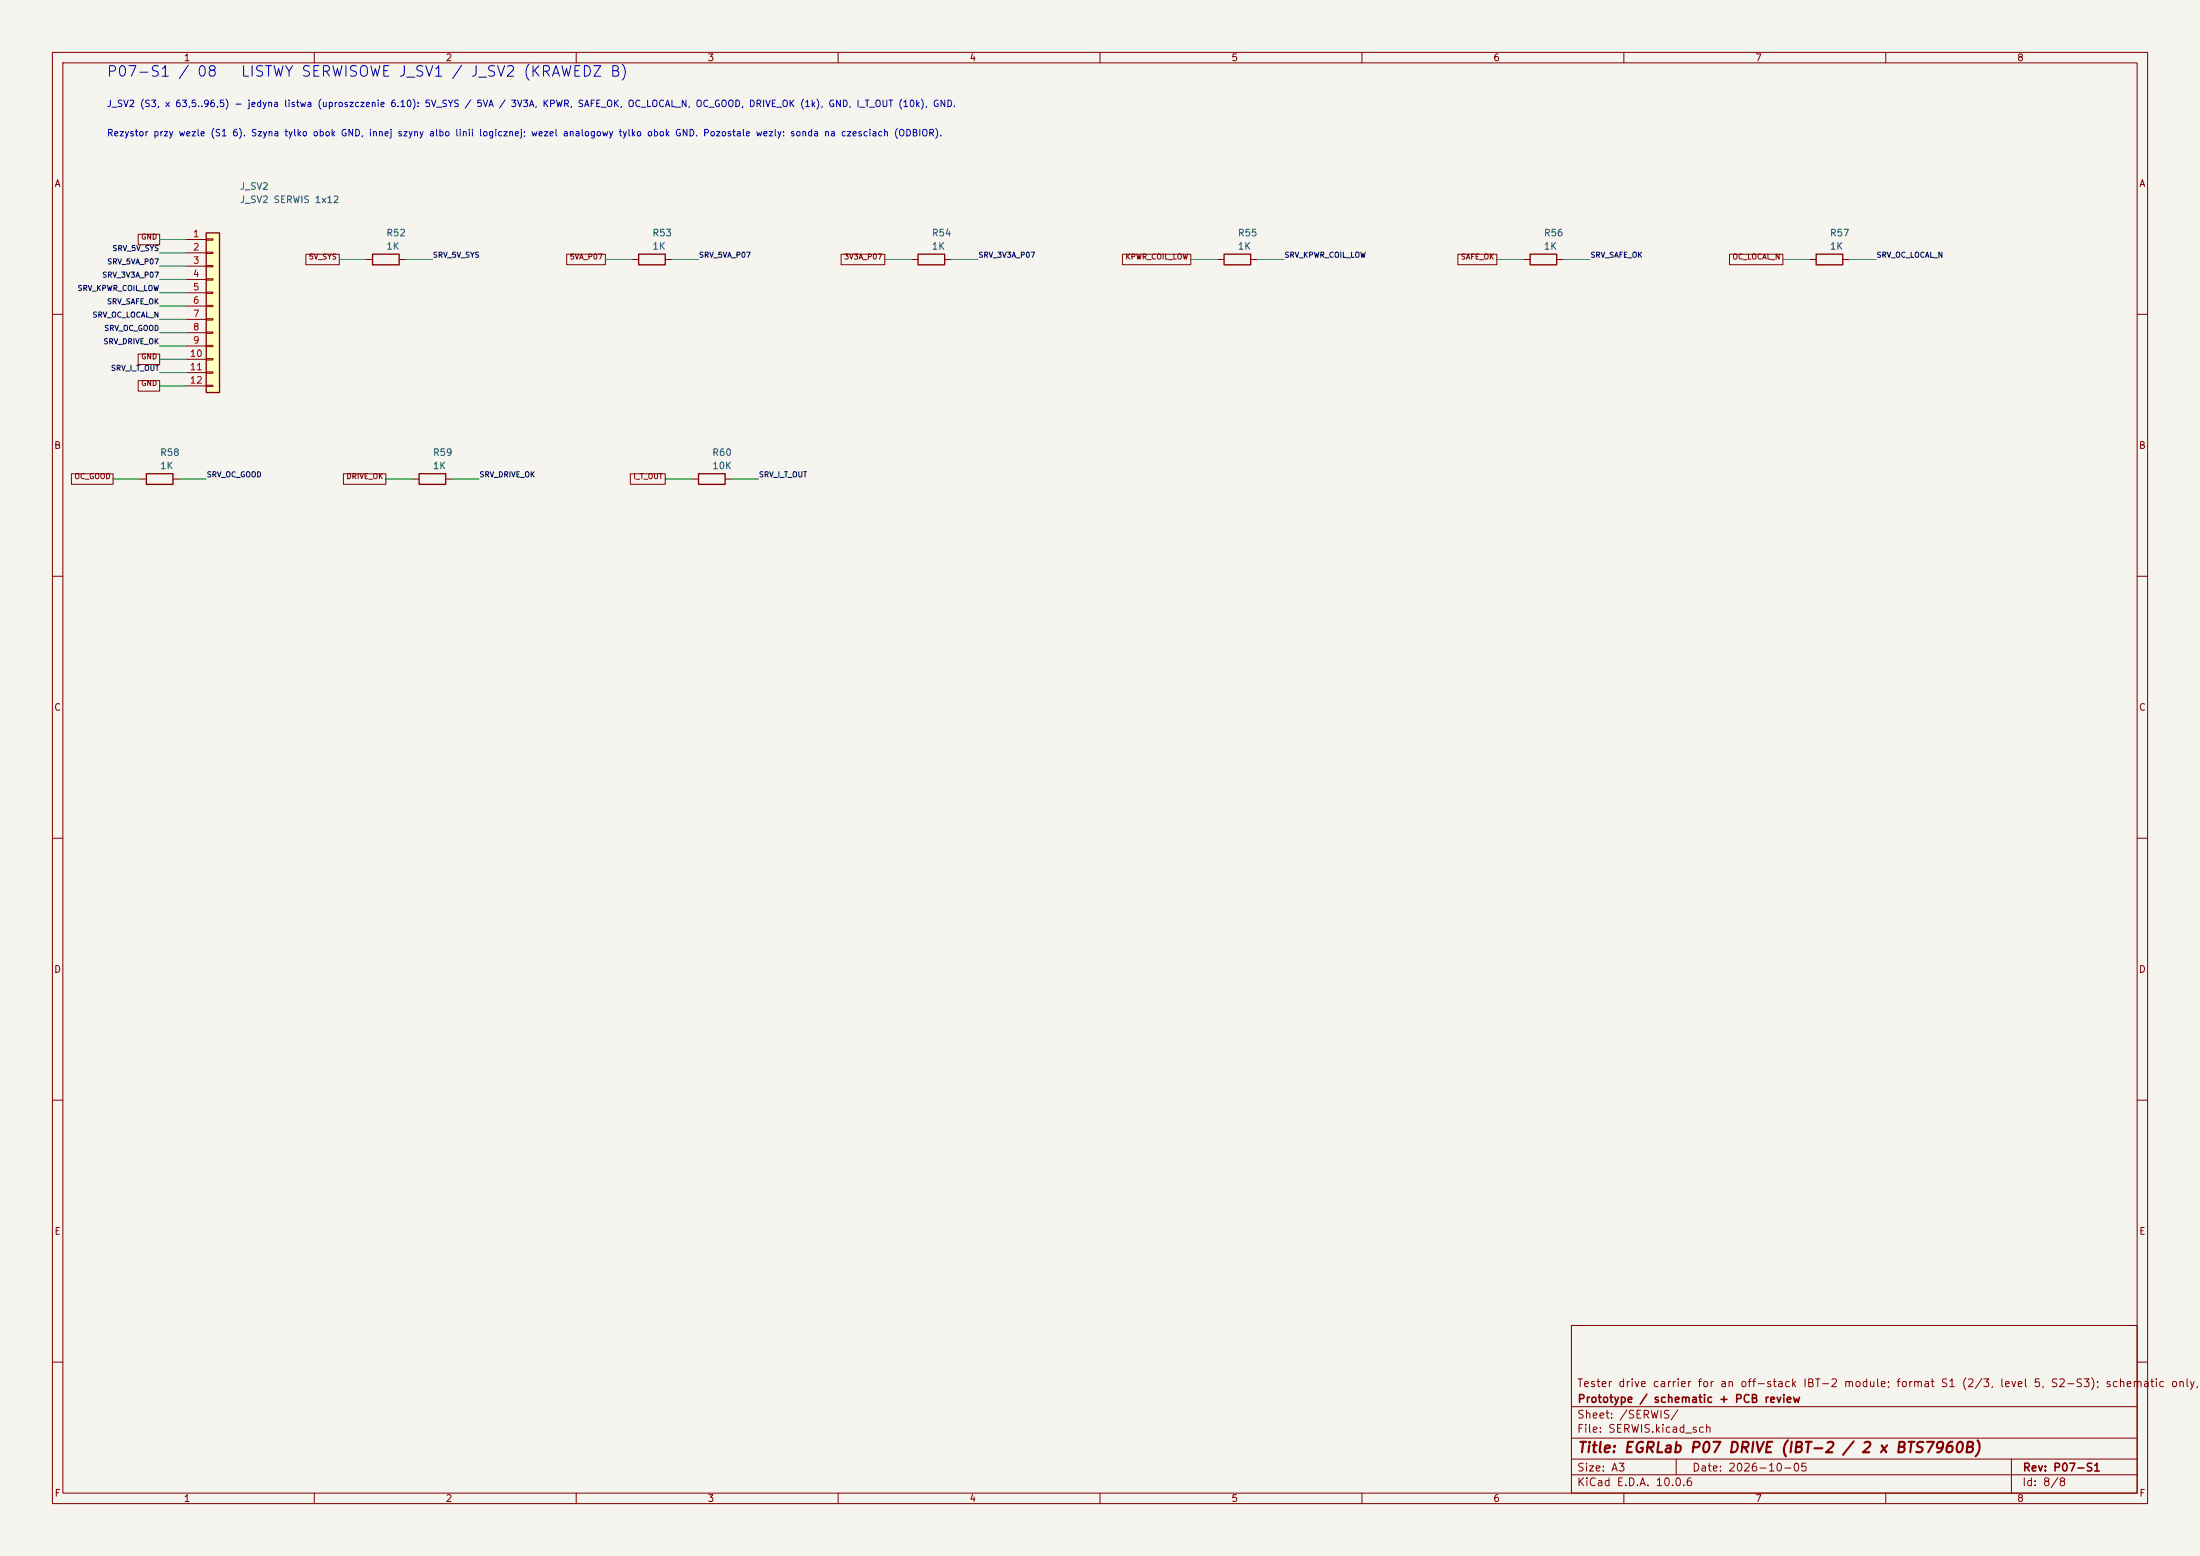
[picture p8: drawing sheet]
(kicad_sch (version 20250114) (generator "eeschema") (paper "A3") (title_block (title "EGRLab P07 DRIVE (IBT-2 / 2 x BTS7960B)") (date "2026-10-05") (rev "P07-S1") (company "Prototype / schematic + PCB review") (comment 1 "Tester drive carrier for an off-stack IBT-2 module; format S1 (2/3, level 5, S2-S3); schematic only, hardware not tested"))(lib_symbols (symbol "P07:Conn_01x12" (pin_names (offset 1.016) (hide yes)) (exclude_from_sim no) (in_bom yes) (on_board yes) (in_pos_files yes) (duplicate_pin_numbers_are_jumpers no) (symbol "Conn_01x12_1_1" (rectangle (start -1.27 13.97) (end 1.27 -16.51) (stroke (width 0.254) (type default)) (fill (type background))) (rectangle (start -1.27 12.827) (end 0 12.573) (stroke (width 0.1524) (type default)) (fill (type none))) (rectangle (start -1.27 10.287) (end 0 10.033) (stroke (width 0.1524) (type default)) (fill (type none))) (rectangle (start -1.27 7.747) (end 0 7.493) (stroke (width 0.1524) (type default)) (fill (type none))) (rectangle (start -1.27 5.207) (end 0 4.953) (stroke (width 0.1524) (type default)) (fill (type none))) (rectangle (start -1.27 2.667) (end 0 2.413) (stroke (width 0.1524) (type default)) (fill (type none))) (rectangle (start -1.27 0.127) (end 0 -0.127) (stroke (width 0.1524) (type default)) (fill (type none))) (rectangle (start -1.27 -2.413) (end 0 -2.667) (stroke (width 0.1524) (type default)) (fill (type none))) (rectangle (start -1.27 -4.953) (end 0 -5.207) (stroke (width 0.1524) (type default)) (fill (type none))) (rectangle (start -1.27 -7.493) (end 0 -7.747) (stroke (width 0.1524) (type default)) (fill (type none))) (rectangle (start -1.27 -10.033) (end 0 -10.287) (stroke (width 0.1524) (type default)) (fill (type none))) (rectangle (start -1.27 -12.573) (end 0 -12.827) (stroke (width 0.1524) (type default)) (fill (type none))) (rectangle (start -1.27 -15.113) (end 0 -15.367) (stroke (width 0.1524) (type default)) (fill (type none))) (pin passive line (at -5.08 12.7 0) (length 3.81) (name "Pin_1" (effects (font (size 1.27 1.27)))) (number "1" (effects (font (size 1.27 1.27))))) (pin passive line (at -5.08 10.16 0) (length 3.81) (name "Pin_2" (effects (font (size 1.27 1.27)))) (number "2" (effects (font (size 1.27 1.27))))) (pin passive line (at -5.08 7.62 0) (length 3.81) (name "Pin_3" (effects (font (size 1.27 1.27)))) (number "3" (effects (font (size 1.27 1.27))))) (pin passive line (at -5.08 5.08 0) (length 3.81) (name "Pin_4" (effects (font (size 1.27 1.27)))) (number "4" (effects (font (size 1.27 1.27))))) (pin passive line (at -5.08 2.54 0) (length 3.81) (name "Pin_5" (effects (font (size 1.27 1.27)))) (number "5" (effects (font (size 1.27 1.27))))) (pin passive line (at -5.08 0 0) (length 3.81) (name "Pin_6" (effects (font (size 1.27 1.27)))) (number "6" (effects (font (size 1.27 1.27))))) (pin passive line (at -5.08 -2.54 0) (length 3.81) (name "Pin_7" (effects (font (size 1.27 1.27)))) (number "7" (effects (font (size 1.27 1.27))))) (pin passive line (at -5.08 -5.08 0) (length 3.81) (name "Pin_8" (effects (font (size 1.27 1.27)))) (number "8" (effects (font (size 1.27 1.27))))) (pin passive line (at -5.08 -7.62 0) (length 3.81) (name "Pin_9" (effects (font (size 1.27 1.27)))) (number "9" (effects (font (size 1.27 1.27))))) (pin passive line (at -5.08 -10.16 0) (length 3.81) (name "Pin_10" (effects (font (size 1.27 1.27)))) (number "10" (effects (font (size 1.27 1.27))))) (pin passive line (at -5.08 -12.7 0) (length 3.81) (name "Pin_11" (effects (font (size 1.27 1.27)))) (number "11" (effects (font (size 1.27 1.27))))) (pin passive line (at -5.08 -15.24 0) (length 3.81) (name "Pin_12" (effects (font (size 1.27 1.27)))) (number "12" (effects (font (size 1.27 1.27)))))) (embedded_fonts no))(symbol "P07:R" (pin_numbers (hide yes)) (pin_names (offset 0)) (exclude_from_sim no) (in_bom yes) (on_board yes) (in_pos_files yes) (duplicate_pin_numbers_are_jumpers no) (symbol "R_0_1" (rectangle (start -1.016 -2.54) (end 1.016 2.54) (stroke (width 0.254) (type default)) (fill (type none)))) (symbol "R_1_1" (pin passive line (at 0 3.81 270) (length 1.27) (name "" (effects (font (size 1.27 1.27)))) (number "1" (effects (font (size 1.27 1.27))))) (pin passive line (at 0 -3.81 90) (length 1.27) (name "" (effects (font (size 1.27 1.27)))) (number "2" (effects (font (size 1.27 1.27)))))) (embedded_fonts no)))(text "J_SV2 (S3, x 63,5..96,5) - jedyna listwa (uproszczenie 6.10): 5V_SYS / 5VA / 3V3A, KPWR, SAFE_OK, OC_LOCAL_N, OC_GOOD, DRIVE_OK (1k), GND, I_T_OUT (10k), GND." (at 20.32 19.304 0) (effects (font (size 1.25 1.25)) (justify left top)))(text "Rezystor przy wezle (S1 6). Szyna tylko obok GND, innej szyny albo linii logicznej; wezel analogowy tylko obok GND. Pozostale wezly: sonda na czesciach (ODBIOR)." (at 20.32 24.892 0) (effects (font (size 1.25 1.25)) (justify left top)))(symbol (lib_id "P07:Conn_01x12") (at 40.64 58.42 0) (unit 1) (in_bom yes) (on_board yes) (dnp no) (property "Reference" "J_SV2" (at 45.72 35.56 0) (effects (font (size 1.27 1.27)) (justify left))) (property "Value" "J_SV2 SERWIS 1x12" (at 45.72 38.1 0) (effects (font (size 1.27 1.27)) (justify left)))(property "Footprint" "Connector_PinHeader_2.54mm:PinHeader_1x12_P2.54mm_Horizontal" (at 40.64 58.42 0) (effects (font (size 1 1)) hide))(property "MPN" "Pin header 1x12, 2.54 mm, right angle, Au" (at 40.64 58.42 0) (effects (font (size 1 1)) hide))(property "BaselineRef" "SERVICE_S3" (at 40.64 58.42 0) (effects (font (size 1 1)) hide))(property "Datasheet" "" (at 40.64 58.42 0) (effects (font (size 1 1)) hide))(pin "1")(pin "2")(pin "3")(pin "4")(pin "5")(pin "6")(pin "7")(pin "8")(pin "9")(pin "10")(pin "11")(pin "12"))(symbol (lib_id "P07:R") (at 73.66 49.53 90) (unit 1) (in_bom yes) (on_board yes) (dnp no) (property "Reference" "R52" (at 73.66 44.45 90) (effects (font (size 1.27 1.27)) (justify right))) (property "Value" "1K" (at 73.66 46.99 90) (effects (font (size 1.27 1.27)) (justify right)))(property "Footprint" "Resistor_SMD:R_1206_3216Metric_Pad1.30x1.75mm_HandSolder" (at 73.66 49.53 0) (effects (font (size 1 1)) hide))(property "MPN" "RC1206FR-071KL" (at 73.66 49.53 0) (effects (font (size 1 1)) hide))(property "BaselineRef" "ADDED_SERVICE_S3" (at 73.66 49.53 0) (effects (font (size 1 1)) hide))(property "Datasheet" "" (at 73.66 49.53 0) (effects (font (size 1 1)) hide))(pin "1")(pin "2"))(symbol (lib_id "P07:R") (at 124.46 49.53 90) (unit 1) (in_bom yes) (on_board yes) (dnp no) (property "Reference" "R53" (at 124.46 44.45 90) (effects (font (size 1.27 1.27)) (justify right))) (property "Value" "1K" (at 124.46 46.99 90) (effects (font (size 1.27 1.27)) (justify right)))(property "Footprint" "Resistor_SMD:R_1206_3216Metric_Pad1.30x1.75mm_HandSolder" (at 124.46 49.53 0) (effects (font (size 1 1)) hide))(property "MPN" "RC1206FR-071KL" (at 124.46 49.53 0) (effects (font (size 1 1)) hide))(property "BaselineRef" "ADDED_SERVICE_S3" (at 124.46 49.53 0) (effects (font (size 1 1)) hide))(property "Datasheet" "" (at 124.46 49.53 0) (effects (font (size 1 1)) hide))(pin "1")(pin "2"))(symbol (lib_id "P07:R") (at 177.8 49.53 90) (unit 1) (in_bom yes) (on_board yes) (dnp no) (property "Reference" "R54" (at 177.8 44.45 90) (effects (font (size 1.27 1.27)) (justify right))) (property "Value" "1K" (at 177.8 46.99 90) (effects (font (size 1.27 1.27)) (justify right)))(property "Footprint" "Resistor_SMD:R_1206_3216Metric_Pad1.30x1.75mm_HandSolder" (at 177.8 49.53 0) (effects (font (size 1 1)) hide))(property "MPN" "RC1206FR-071KL" (at 177.8 49.53 0) (effects (font (size 1 1)) hide))(property "BaselineRef" "ADDED_SERVICE_S3" (at 177.8 49.53 0) (effects (font (size 1 1)) hide))(property "Datasheet" "" (at 177.8 49.53 0) (effects (font (size 1 1)) hide))(pin "1")(pin "2"))(symbol (lib_id "P07:R") (at 236.22 49.53 90) (unit 1) (in_bom yes) (on_board yes) (dnp no) (property "Reference" "R55" (at 236.22 44.45 90) (effects (font (size 1.27 1.27)) (justify right))) (property "Value" "1K" (at 236.22 46.99 90) (effects (font (size 1.27 1.27)) (justify right)))(property "Footprint" "Resistor_SMD:R_1206_3216Metric_Pad1.30x1.75mm_HandSolder" (at 236.22 49.53 0) (effects (font (size 1 1)) hide))(property "MPN" "RC1206FR-071KL" (at 236.22 49.53 0) (effects (font (size 1 1)) hide))(property "BaselineRef" "ADDED_SERVICE_S3" (at 236.22 49.53 0) (effects (font (size 1 1)) hide))(property "Datasheet" "" (at 236.22 49.53 0) (effects (font (size 1 1)) hide))(pin "1")(pin "2"))(symbol (lib_id "P07:R") (at 294.64 49.53 90) (unit 1) (in_bom yes) (on_board yes) (dnp no) (property "Reference" "R56" (at 294.64 44.45 90) (effects (font (size 1.27 1.27)) (justify right))) (property "Value" "1K" (at 294.64 46.99 90) (effects (font (size 1.27 1.27)) (justify right)))(property "Footprint" "Resistor_SMD:R_1206_3216Metric_Pad1.30x1.75mm_HandSolder" (at 294.64 49.53 0) (effects (font (size 1 1)) hide))(property "MPN" "RC1206FR-071KL" (at 294.64 49.53 0) (effects (font (size 1 1)) hide))(property "BaselineRef" "ADDED_SERVICE_S3" (at 294.64 49.53 0) (effects (font (size 1 1)) hide))(property "Datasheet" "" (at 294.64 49.53 0) (effects (font (size 1 1)) hide))(pin "1")(pin "2"))(symbol (lib_id "P07:R") (at 349.25 49.53 90) (unit 1) (in_bom yes) (on_board yes) (dnp no) (property "Reference" "R57" (at 349.25 44.45 90) (effects (font (size 1.27 1.27)) (justify right))) (property "Value" "1K" (at 349.25 46.99 90) (effects (font (size 1.27 1.27)) (justify right)))(property "Footprint" "Resistor_SMD:R_1206_3216Metric_Pad1.30x1.75mm_HandSolder" (at 349.25 49.53 0) (effects (font (size 1 1)) hide))(property "MPN" "RC1206FR-071KL" (at 349.25 49.53 0) (effects (font (size 1 1)) hide))(property "BaselineRef" "ADDED_SERVICE_S3" (at 349.25 49.53 0) (effects (font (size 1 1)) hide))(property "Datasheet" "" (at 349.25 49.53 0) (effects (font (size 1 1)) hide))(pin "1")(pin "2"))(symbol (lib_id "P07:R") (at 30.48 91.44 90) (unit 1) (in_bom yes) (on_board yes) (dnp no) (property "Reference" "R58" (at 30.48 86.36 90) (effects (font (size 1.27 1.27)) (justify right))) (property "Value" "1K" (at 30.48 88.9 90) (effects (font (size 1.27 1.27)) (justify right)))(property "Footprint" "Resistor_SMD:R_1206_3216Metric_Pad1.30x1.75mm_HandSolder" (at 30.48 91.44 0) (effects (font (size 1 1)) hide))(property "MPN" "RC1206FR-071KL" (at 30.48 91.44 0) (effects (font (size 1 1)) hide))(property "BaselineRef" "ADDED_SERVICE_S3" (at 30.48 91.44 0) (effects (font (size 1 1)) hide))(property "Datasheet" "" (at 30.48 91.44 0) (effects (font (size 1 1)) hide))(pin "1")(pin "2"))(symbol (lib_id "P07:R") (at 82.55 91.44 90) (unit 1) (in_bom yes) (on_board yes) (dnp no) (property "Reference" "R59" (at 82.55 86.36 90) (effects (font (size 1.27 1.27)) (justify right))) (property "Value" "1K" (at 82.55 88.9 90) (effects (font (size 1.27 1.27)) (justify right)))(property "Footprint" "Resistor_SMD:R_1206_3216Metric_Pad1.30x1.75mm_HandSolder" (at 82.55 91.44 0) (effects (font (size 1 1)) hide))(property "MPN" "RC1206FR-071KL" (at 82.55 91.44 0) (effects (font (size 1 1)) hide))(property "BaselineRef" "ADDED_SERVICE_S3" (at 82.55 91.44 0) (effects (font (size 1 1)) hide))(property "Datasheet" "" (at 82.55 91.44 0) (effects (font (size 1 1)) hide))(pin "1")(pin "2"))(symbol (lib_id "P07:R") (at 135.89 91.44 90) (unit 1) (in_bom yes) (on_board yes) (dnp no) (property "Reference" "R60" (at 135.89 86.36 90) (effects (font (size 1.27 1.27)) (justify right))) (property "Value" "10K" (at 135.89 88.9 90) (effects (font (size 1.27 1.27)) (justify right)))(property "Footprint" "Resistor_SMD:R_1206_3216Metric_Pad1.30x1.75mm_HandSolder" (at 135.89 91.44 0) (effects (font (size 1 1)) hide))(property "MPN" "RC1206FR-0710KL" (at 135.89 91.44 0) (effects (font (size 1 1)) hide))(property "BaselineRef" "ADDED_SERVICE_S3" (at 135.89 91.44 0) (effects (font (size 1 1)) hide))(property "Datasheet" "" (at 135.89 91.44 0) (effects (font (size 1 1)) hide))(pin "1")(pin "2"))(text "P07-S1 / 08   LISTWY SERWISOWE J_SV1 / J_SV2 (KRAWEDZ B)" (at 20.32 12.7 0) (effects (font (size 2 2)) (justify left top)))(wire (pts (xy 35.56 45.72) (xy 30.48 45.72)) (stroke (width 0) (type default)))(global_label "GND" (shape passive) (at 30.48 45.72 0) (effects (font (size 1 1)) (justify right bottom)))(wire (pts (xy 35.56 48.26) (xy 30.48 48.26)) (stroke (width 0) (type default)))(label "SRV_5V_SYS"  (at 30.48 48.26 0) (effects (font (size 1 1)) (justify right bottom)))(wire (pts (xy 35.56 50.8) (xy 30.48 50.8)) (stroke (width 0) (type default)))(label "SRV_5VA_P07"  (at 30.48 50.8 0) (effects (font (size 1 1)) (justify right bottom)))(wire (pts (xy 35.56 53.34) (xy 30.48 53.34)) (stroke (width 0) (type default)))(label "SRV_3V3A_P07"  (at 30.48 53.34 0) (effects (font (size 1 1)) (justify right bottom)))(wire (pts (xy 35.56 55.88) (xy 30.48 55.88)) (stroke (width 0) (type default)))(label "SRV_KPWR_COIL_LOW"  (at 30.48 55.88 0) (effects (font (size 1 1)) (justify right bottom)))(wire (pts (xy 35.56 58.42) (xy 30.48 58.42)) (stroke (width 0) (type default)))(label "SRV_SAFE_OK"  (at 30.48 58.42 0) (effects (font (size 1 1)) (justify right bottom)))(wire (pts (xy 35.56 60.96) (xy 30.48 60.96)) (stroke (width 0) (type default)))(label "SRV_OC_LOCAL_N"  (at 30.48 60.96 0) (effects (font (size 1 1)) (justify right bottom)))(wire (pts (xy 35.56 63.5) (xy 30.48 63.5)) (stroke (width 0) (type default)))(label "SRV_OC_GOOD"  (at 30.48 63.5 0) (effects (font (size 1 1)) (justify right bottom)))(wire (pts (xy 35.56 66.04) (xy 30.48 66.04)) (stroke (width 0) (type default)))(label "SRV_DRIVE_OK"  (at 30.48 66.04 0) (effects (font (size 1 1)) (justify right bottom)))(wire (pts (xy 35.56 68.58) (xy 30.48 68.58)) (stroke (width 0) (type default)))(global_label "GND" (shape passive) (at 30.48 68.58 0) (effects (font (size 1 1)) (justify right bottom)))(wire (pts (xy 35.56 71.12) (xy 30.48 71.12)) (stroke (width 0) (type default)))(label "SRV_I_T_OUT"  (at 30.48 71.12 0) (effects (font (size 1 1)) (justify right bottom)))(wire (pts (xy 35.56 73.66) (xy 30.48 73.66)) (stroke (width 0) (type default)))(global_label "GND" (shape passive) (at 30.48 73.66 0) (effects (font (size 1 1)) (justify right bottom)))(wire (pts (xy 69.85 49.53) (xy 64.77 49.53)) (stroke (width 0) (type default)))(global_label "5V_SYS" (shape passive) (at 64.77 49.53 0) (effects (font (size 1 1)) (justify right bottom)))(wire (pts (xy 77.47 49.53) (xy 82.55 49.53)) (stroke (width 0) (type default)))(label "SRV_5V_SYS"  (at 82.55 49.53 0) (effects (font (size 1 1)) (justify left bottom)))(wire (pts (xy 120.65 49.53) (xy 115.57 49.53)) (stroke (width 0) (type default)))(global_label "5VA_P07" (shape passive) (at 115.57 49.53 0) (effects (font (size 1 1)) (justify right bottom)))(wire (pts (xy 128.27 49.53) (xy 133.35 49.53)) (stroke (width 0) (type default)))(label "SRV_5VA_P07"  (at 133.35 49.53 0) (effects (font (size 1 1)) (justify left bottom)))(wire (pts (xy 173.99 49.53) (xy 168.91 49.53)) (stroke (width 0) (type default)))(global_label "3V3A_P07" (shape passive) (at 168.91 49.53 0) (effects (font (size 1 1)) (justify right bottom)))(wire (pts (xy 181.61 49.53) (xy 186.69 49.53)) (stroke (width 0) (type default)))(label "SRV_3V3A_P07"  (at 186.69 49.53 0) (effects (font (size 1 1)) (justify left bottom)))(wire (pts (xy 232.41 49.53) (xy 227.33 49.53)) (stroke (width 0) (type default)))(global_label "KPWR_COIL_LOW" (shape passive) (at 227.33 49.53 0) (effects (font (size 1 1)) (justify right bottom)))(wire (pts (xy 240.03 49.53) (xy 245.11 49.53)) (stroke (width 0) (type default)))(label "SRV_KPWR_COIL_LOW"  (at 245.11 49.53 0) (effects (font (size 1 1)) (justify left bottom)))(wire (pts (xy 290.83 49.53) (xy 285.75 49.53)) (stroke (width 0) (type default)))(global_label "SAFE_OK" (shape passive) (at 285.75 49.53 0) (effects (font (size 1 1)) (justify right bottom)))(wire (pts (xy 298.45 49.53) (xy 303.53 49.53)) (stroke (width 0) (type default)))(label "SRV_SAFE_OK"  (at 303.53 49.53 0) (effects (font (size 1 1)) (justify left bottom)))(wire (pts (xy 345.44 49.53) (xy 340.36 49.53)) (stroke (width 0) (type default)))(global_label "OC_LOCAL_N" (shape passive) (at 340.36 49.53 0) (effects (font (size 1 1)) (justify right bottom)))(wire (pts (xy 353.06 49.53) (xy 358.14 49.53)) (stroke (width 0) (type default)))(label "SRV_OC_LOCAL_N"  (at 358.14 49.53 0) (effects (font (size 1 1)) (justify left bottom)))(wire (pts (xy 26.67 91.44) (xy 21.59 91.44)) (stroke (width 0) (type default)))(global_label "OC_GOOD" (shape passive) (at 21.59 91.44 0) (effects (font (size 1 1)) (justify right bottom)))(wire (pts (xy 34.29 91.44) (xy 39.37 91.44)) (stroke (width 0) (type default)))(label "SRV_OC_GOOD"  (at 39.37 91.44 0) (effects (font (size 1 1)) (justify left bottom)))(wire (pts (xy 78.74 91.44) (xy 73.66 91.44)) (stroke (width 0) (type default)))(global_label "DRIVE_OK" (shape passive) (at 73.66 91.44 0) (effects (font (size 1 1)) (justify right bottom)))(wire (pts (xy 86.36 91.44) (xy 91.44 91.44)) (stroke (width 0) (type default)))(label "SRV_DRIVE_OK"  (at 91.44 91.44 0) (effects (font (size 1 1)) (justify left bottom)))(wire (pts (xy 132.08 91.44) (xy 127.0 91.44)) (stroke (width 0) (type default)))(global_label "I_T_OUT" (shape passive) (at 127.0 91.44 0) (effects (font (size 1 1)) (justify right bottom)))(wire (pts (xy 139.7 91.44) (xy 144.78 91.44)) (stroke (width 0) (type default)))(label "SRV_I_T_OUT"  (at 144.78 91.44 0) (effects (font (size 1 1)) (justify left bottom))))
